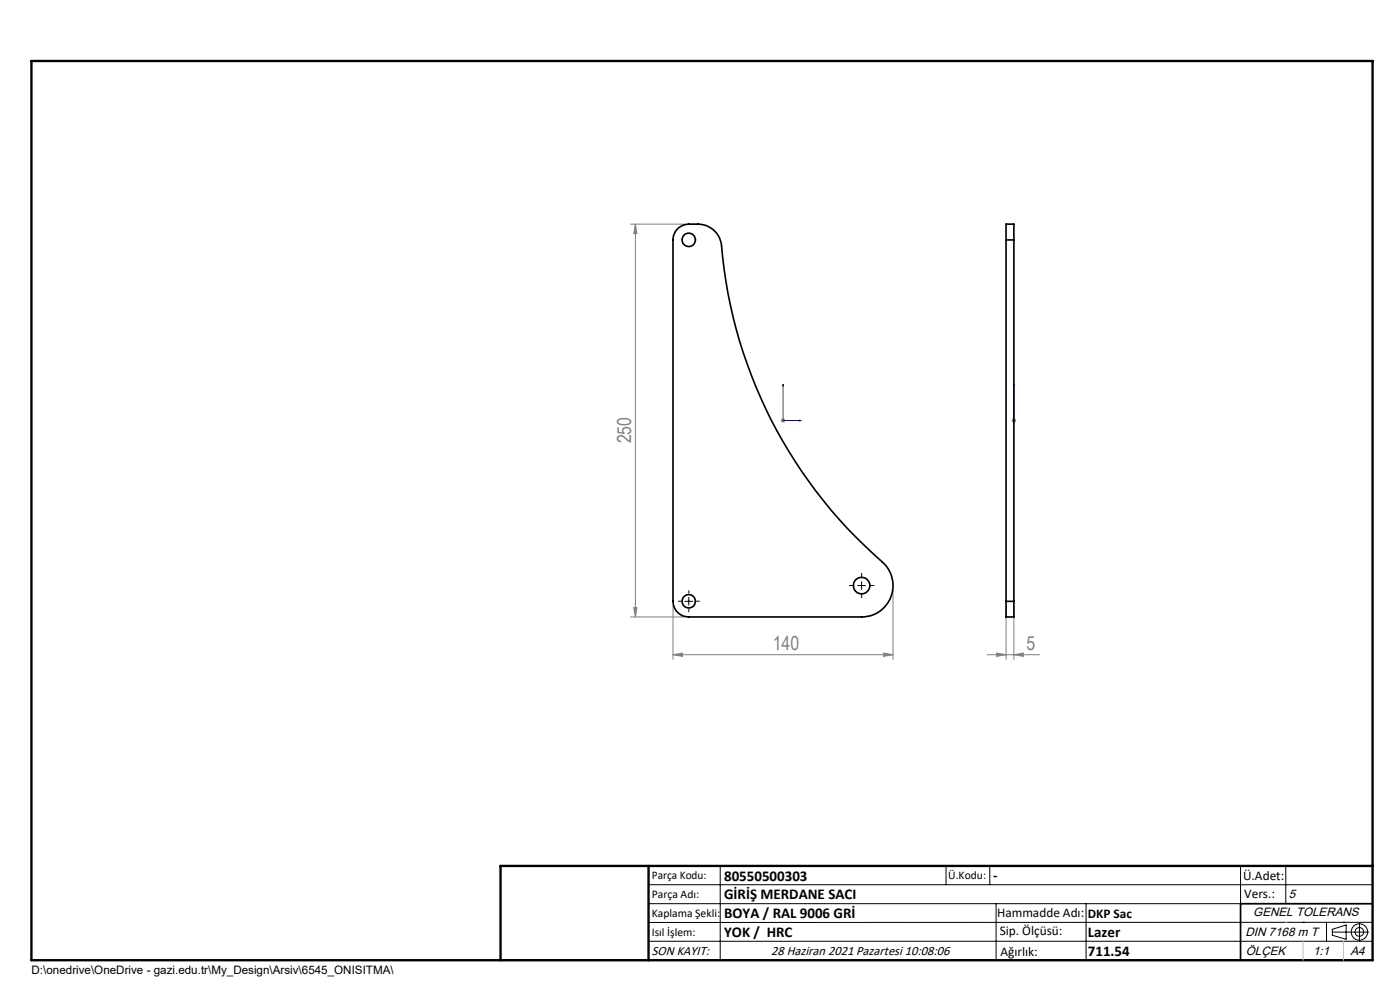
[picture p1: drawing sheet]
<svg xmlns="http://www.w3.org/2000/svg" width="297mm" height="210mm" viewBox="0 0 297 210" stroke-linecap="round" stroke-linejoin="round" font-family="sans-serif">
<g fill="none" stroke="#000" stroke-width=".21">
<path d="M145.3 127.6h1.6M146.1 126.7v1.7M182 124.2h1.6M182.8 123.4v1.7M137.6 187.7h153.6M137.6 191.7h153.6M137.6 199.7h153.6M152.8 183.7v20M200.7 183.7v4M210 183.7v4M211.3 191.7v12M230.4 191.7v12"/>
<path d="M263.2 183.7v20M272.8 183.7v8M276.4 195.6h.1M281.4 195.6v4.1M282.6 197.7h7.8M282.6 197.1l3-.9v3l-3-.8zM285 195.6h.1M288.4 195.8v3.8M291.2 195.6l-153.6 .1"/>
<circle cx="288.4" cy="197.7" r="1.74"/>
<circle cx="288.4" cy="197.7" r=".93"/>
</g>
<path d="M166.1 81.5l.1 .4h-.2zM166.1 81.5v7.7h3.9M169.6 89.1l.4 .1-.4 .1zM215.1 89.1v.2zM215.1 81.5v.4v-.4M215.1 89.2h.1M215.1 81.5v7.7" fill="none" stroke="#00f" stroke-width=".21"/>
<g fill="none" stroke="#808080" stroke-width=".21">
<path d="M133.8 47.5h11.3M134.8 47.5v83.4M134.8 47.5l.3 2.1h-.7zM165.6 89.2h1M165.8 88.9l.7 .7M166.1 88.7v1M166.5 88.9l-.7 .7M214.6 89.2h1M214.7 88.9l.7 .7M215.1 88.7v1M215.4 88.9l-.7 .7M133.8 130.9h11.3"/>
<path d="M134.4 128.9h.7l-.3 2zM142.8 138.9l2-.4v.7zM142.8 128.5v11.4M142.8 138.9h46.6M187.4 138.5l2 .4-2 .3zM189.4 125.2v14.7M209.4 138.9h11.2M211.4 138.5l2 .4-2 .3zM213.4 128.5v11.4M215.1 138.9l2-.4v.7zM215.1 128.5v11.4"/>
</g>
<path d="M144.5 127.5h-.6M146.1 125.9v-.6M146.1 129.2v.6M147.8 127.5h.6M181.1 124.2h-.9M182.8 122.5v-.9M182.8 125.9v.9M184.5 124.2h.9" fill="none" stroke="#000" stroke-width=".21" stroke-dasharray="15.2 1.3 1.3 1.3"/>
<path d="M291.2 191.7h-28v12M106.2 203.7h185" fill="none" stroke="#000" stroke-width=".35"/>
<path d="M6.7 12.9h284.5v190.8h-284.5zM137.6 183.7v20M291.2 183.7h-185v20" fill="none" stroke="#000" stroke-width=".5"/>
<path d="M272.8 195.6h.1M276.4 199.7v4M285 199.7v4" fill="none" stroke="#c0c0c0" stroke-width=".21"/>
<g fill="#00f">
<path d="M169.6 89.1l.4 .1-.4 .1zM166.1 81.5l.1 .4h-.2z"/>
<path d="M215.1 89.1v.2zM215.1 81.5v.4z"/>
</g>
<g fill="#808080">
<path d="M142.8 138.9l2-.4v.7zM187.4 138.5l2 .4-2 .3zM211.4 138.5l2 .4-2 .3zM215.1 138.9l2-.4v.7z"/>
<path d="M134.4 128.9h.7l-.3 2zM134.8 47.5l.3 2.1h-.7z"/>
</g>
<g fill="none" stroke="#000" stroke-width=".35">
<path d="M143.6 48.7l1.1-.8a5.8 5.8 0 0 1 3.4-.4 5 5 0 0 1 5 4.6 100 100 0 0 0 34.5 67.6 6.7 6.7 0 0 1 1.3 7.2 6.7 6.7 0 0 1-6.1 4h-36.7a3.4 3.4 0 0 1-3.3-3.3v-76.7l.1-1zM213.4 50.9v-3.4h1.7v3.4M213.4 50.9v76.7M213.4 50.9h1.7M215.1 50.9v76.7M213.4 127.6v3.3h1.7v-3.3M213.4 127.6h1.7"/>
<circle cx="146.1" cy="50.9" r="1.42"/>
<circle cx="146.1" cy="127.5" r="1.42"/>
<circle cx="182.8" cy="124.2" r="1.76"/>
</g>
<g font-size="4.1" fill="#808080">
<text x="133.9" y="94.1" transform="rotate(-90 133.9 94.1)">250</text>
<text x="163.9" y="137.9">140</text>
<text x="217.8" y="137.9">5</text>
</g>
<g font-size="3.2">
<text x="153.6" y="186.8">80550500303</text>
<text x="153.6" y="190.8">GİRİŞ MERDANE SACI</text>
<text x="210.7" y="186.6">-</text>
<text x="153.6" y="194.8">BOYA / RAL 9006 GRİ</text>
<text x="153.6" y="198.8">YOK / HRC</text>
<text x="230.8" y="198.7">Lazer</text>
<text x="230.8" y="202.8">711.54</text>
</g>
<g font-size="2.8">
<text x="263.7" y="186.7">Ü.Adet:</text>
<text x="263.9" y="190.5">Vers.:</text>
<text x="211.5" y="194.5">Hammadde Adı:</text>
<text x="230.8" y="194.7">DKP Sac</text>
<text x="138.3" y="202.6">SON KAYIT:</text>
<text x="163.6" y="202.6">28 Haziran 2021 Pazartesi 10:08:06</text>
<text x="212.1" y="198.4">Sip. Ölçüsü:</text>
<text x="212.2" y="202.7">Ağırlık:</text>
</g>
<g font-size="2.6">
<text x="273.4" y="190.4">5</text>
<text x="265.9" y="194.4">GENEL TOLERANS</text>
<text x="264.2" y="198.5">DIN 7168 m T</text>
<text x="264.3" y="202.6">ÖLÇEK</text>
<text x="278.5" y="202.6">1:1</text>
<text x="286.5" y="202.6">A4</text>
</g>
<g font-size="2.5">
<text x="138.3" y="186.4">Parça Kodu:</text>
<text x="138.3" y="190.5">Parça Adı:</text>
<text x="201.2" y="186.5">Ü.Kodu:</text>
<text x="138.3" y="194.5">Kaplama Şekli:</text>
<text x="138.3" y="198.6">Isıl İşlem:</text>
<text x="6.7" y="206.7">D:\onedrive\OneDrive - gazi.edu.tr\My_Design\Arsiv\6545_ONISITMA\</text>
</g>
</svg>
